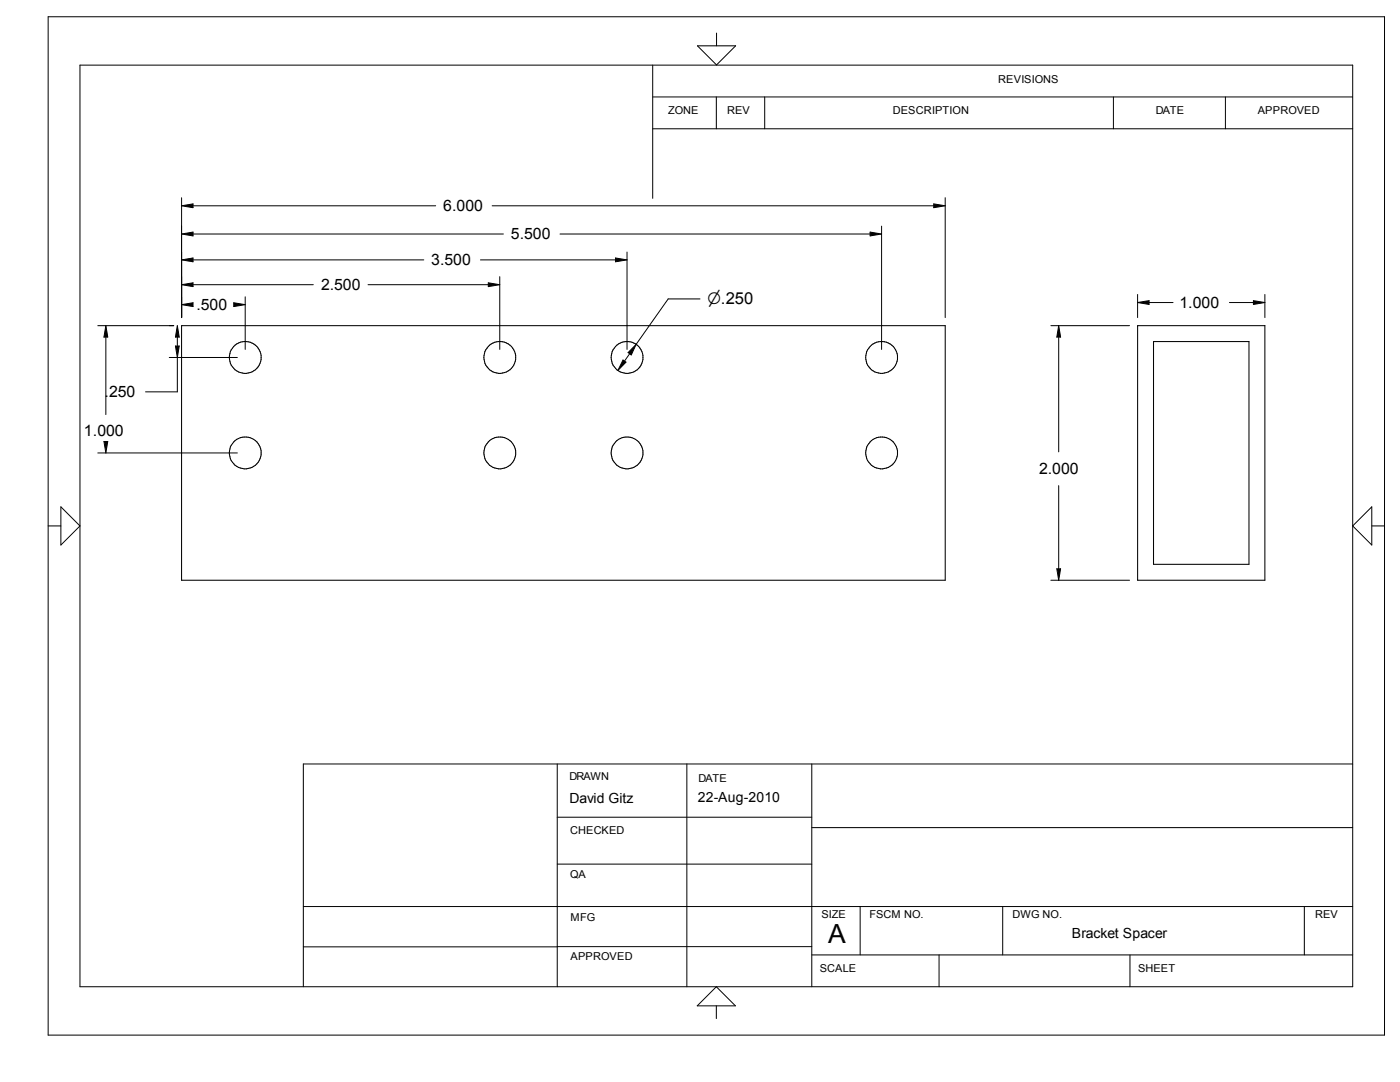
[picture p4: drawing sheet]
<svg xmlns="http://www.w3.org/2000/svg" width="279mm" height="216mm" viewBox="0 0 279 216" stroke-linecap="round" stroke-linejoin="round" font-family="sans-serif">
<g fill="none" stroke="#000" stroke-width=".21">
<path d="M36.2 65h152.4v50.8h-152.4zM227 65h25.4v50.8h-25.4zM230.2 68.2h19.1v44.4h-19.1z"/>
<circle cx="48.9" cy="71.3" r="3.2"/>
<circle cx="99.7" cy="71.3" r="3.2"/>
<circle cx="125.2" cy="71.3" r="3.2"/>
<circle cx="176" cy="71.3" r="3.2"/>
<circle cx="48.9" cy="90.4" r="3.2"/>
<circle cx="99.8" cy="90.4" r="3.2"/>
<circle cx="125.2" cy="90.4" r="3.2"/>
<circle cx="176" cy="90.4" r="3.2"/>
</g>
<g fill="none" stroke="#000" stroke-width=".2">
<path d="M9.6 3.3h266.7v203.2h-266.7zM16 13h254v183.9h-254zM130.3 19.3h139.7M130.3 13v26.6M139.2 9.1h7.6l-3.8 3.9zM143 19.3v6.4M143 6.6v2.5M152.6 19.3v6.4M222.2 19.3v6.4M244.6 19.3v6.4M36.2 39.5v23.9M130.3 25.7h139.7"/>
<path d="M188.6 39.5v23.9M36.2 41.1l2.3-.4v.7zM36.2 46.7l2.3-.4v.8zM36.2 51.9l2.3-.4v.7zM36.2 56.8l2.3-.4v.8zM38.5 56.8h24M38.5 51.9h46.1M38.5 46.7h62M38.5 41.1h48.5M48.9 59.2v10.5M73.4 56.8h24.1M95.9 51.9h27"/>
<path d="M97.5 56.4l2.2 .4-2.2 .4zM98.2 41.1h88.2M99.7 55.2v14.5M111.8 46.7h61.9M122.9 51.5l2.2 .4-2.2 .3zM125.1 50.3v19.4M139.7 59.6h-6.4l-6.3 9.1M173.7 46.3l2.2 .4-2.2 .4zM175.9 45.1v24.6M186.4 40.7l2.2 .4-2.2 .3zM227 58.8v4.6M250.1 60l2.3 .4-2.3 .3z"/>
<path d="M252.4 58.8v4.6M19.5 65h15.2M21.1 65l.4 2.3h-.8zM21.1 67.3v15.4M33.8 71.3h13.6M35 69h.8l-.4 2.3zM35.4 71.3v6.9h-6.4M35.4 65l.4 2.3h-.8zM35.4 67.3v1.7M36.2 60.8l2.3-.4v.8zM46.7 60.4l2.2 .4-2.2 .4zM124.3 71.8l.6 .5-1.6 1.6z"/>
<path d="M125.6 70.6l-1 1.5M127 68.7l-1 2.1-.7-.4zM209.7 65h15.7M211.3 65l.4 2.3h-.8zM211.3 67.3v22.9M227 60.4l2.3-.4v.7zM229.3 60.4h4.8M245.4 60.4h4.7M19.5 90.4h27.9M20.7 88.1h.8l-.4 2.3zM211.3 96.9v16.6M9.6 104.9h2.5"/>
<path d="M12.1 101.1l3.9 3.8-3.9 3.9zM209.7 115.8h15.7M210.9 113.5h.8l-.4 2.3zM273.8 101.1v7.7l-3.8-3.9zM273.8 104.9h2.5M111.2 152.4v44.5M137.1 152.4v44.5M162 152.4v44.5M270 152.4h-209.5v44.5M111.2 172.4h50.8M111.2 163.1h50.8M162 165.1h108"/>
<path d="M60.5 188.9h50.7M60.5 180.9h209.5M111.2 188.9h50.8M143 196.9l3.8 3.8h-7.7zM162 190.5h108M171.7 180.9v9.6M187.4 190.5v6.4M200.1 180.9v9.6M225.5 190.5v6.4M260.3 180.9v9.6M143 200.7v2.5"/>
</g>
<g fill="#000">
<path d="M36.2 56.5h2.3v.7h-2.3zM36.2 51.5h2.3v.7h-2.3zM36.2 46.4h2.3v.7h-2.3zM36.2 40.7h2.3v.7h-2.3zM97.5 56.5h2.2v.7h-2.2zM122.9 51.5h2.2v.7h-2.2zM173.7 46.4h2.2v.7h-2.2zM186.4 40.7h2.2v.7h-2.2zM20.8 65h.7v2.3h-.7zM35 69h.8v2.3h-.8zM35.1 65h.7v2.3h-.7zM36.2 60.5h2.3v.7h-2.3z"/>
<path d="M46.7 60.5h2.2v.7h-2.2zM123.4 71.9h1.5v2h-1.5zM125.3 68.8h1.7v2h-1.7zM210.9 65h.8v2.3h-.8zM227 60h2.3v.7h-2.3zM250.1 60h2.3v.7h-2.3zM20.7 88.1h.8v2.3h-.8zM210.9 113.5h.8v2.3h-.8z"/>
</g>
<text font-size="5.3" x="165.3" y="188.3">A</text>
<g font-size="3.1">
<text x="88.5" y="42.1">6.000</text>
<text x="101.9" y="47.7">5.500</text>
<text x="86.1" y="52.9">3.500</text>
<text x="64.1" y="57.8">2.500</text>
<text x="39.2" y="61.8">.500</text>
<text x="141.2" y="60.7">n.250</text>
<text x="235.4" y="61.4">1.000</text>
<text x="20.9" y="79.2">.250</text>
<text x="16.8" y="87.1">1.000</text>
<text x="207.4" y="94.6">2.000</text>
</g>
<g font-size="2.8">
<text x="113.7" y="160.2">David Gitz</text>
<text x="139.3" y="160.1">22-Aug-2010</text>
<text x="213.9" y="187.2">Bracket Spacer</text>
</g>
<g font-size="2.2">
<text x="199.2" y="16.6">REVISIONS</text>
<text x="133.3" y="22.8">ZONE</text>
<text x="145.1" y="22.8">REV</text>
<text x="178.2" y="22.8">DESCRIPTION</text>
<text x="230.7" y="22.8">DATE</text>
<text x="251" y="22.8">APPROVED</text>
<text x="113.7" y="155.7">DRAWN</text>
<text x="139.4" y="156">DATE</text>
<text x="113.8" y="166.3">CHECKED</text>
<text x="113.8" y="175.2">QA</text>
<text x="113.9" y="183.7">MFG</text>
<text x="164" y="183.2">SIZE</text>
<text x="173.5" y="183.2">FSCM NO.</text>
<text x="202.1" y="183.2">DWG NO.</text>
<text x="262.5" y="183.2">REV</text>
<text x="113.9" y="191.6">APPROVED</text>
<text x="163.6" y="193.9">SCALE</text>
<text x="227.1" y="193.9">SHEET</text>
</g>
</svg>
